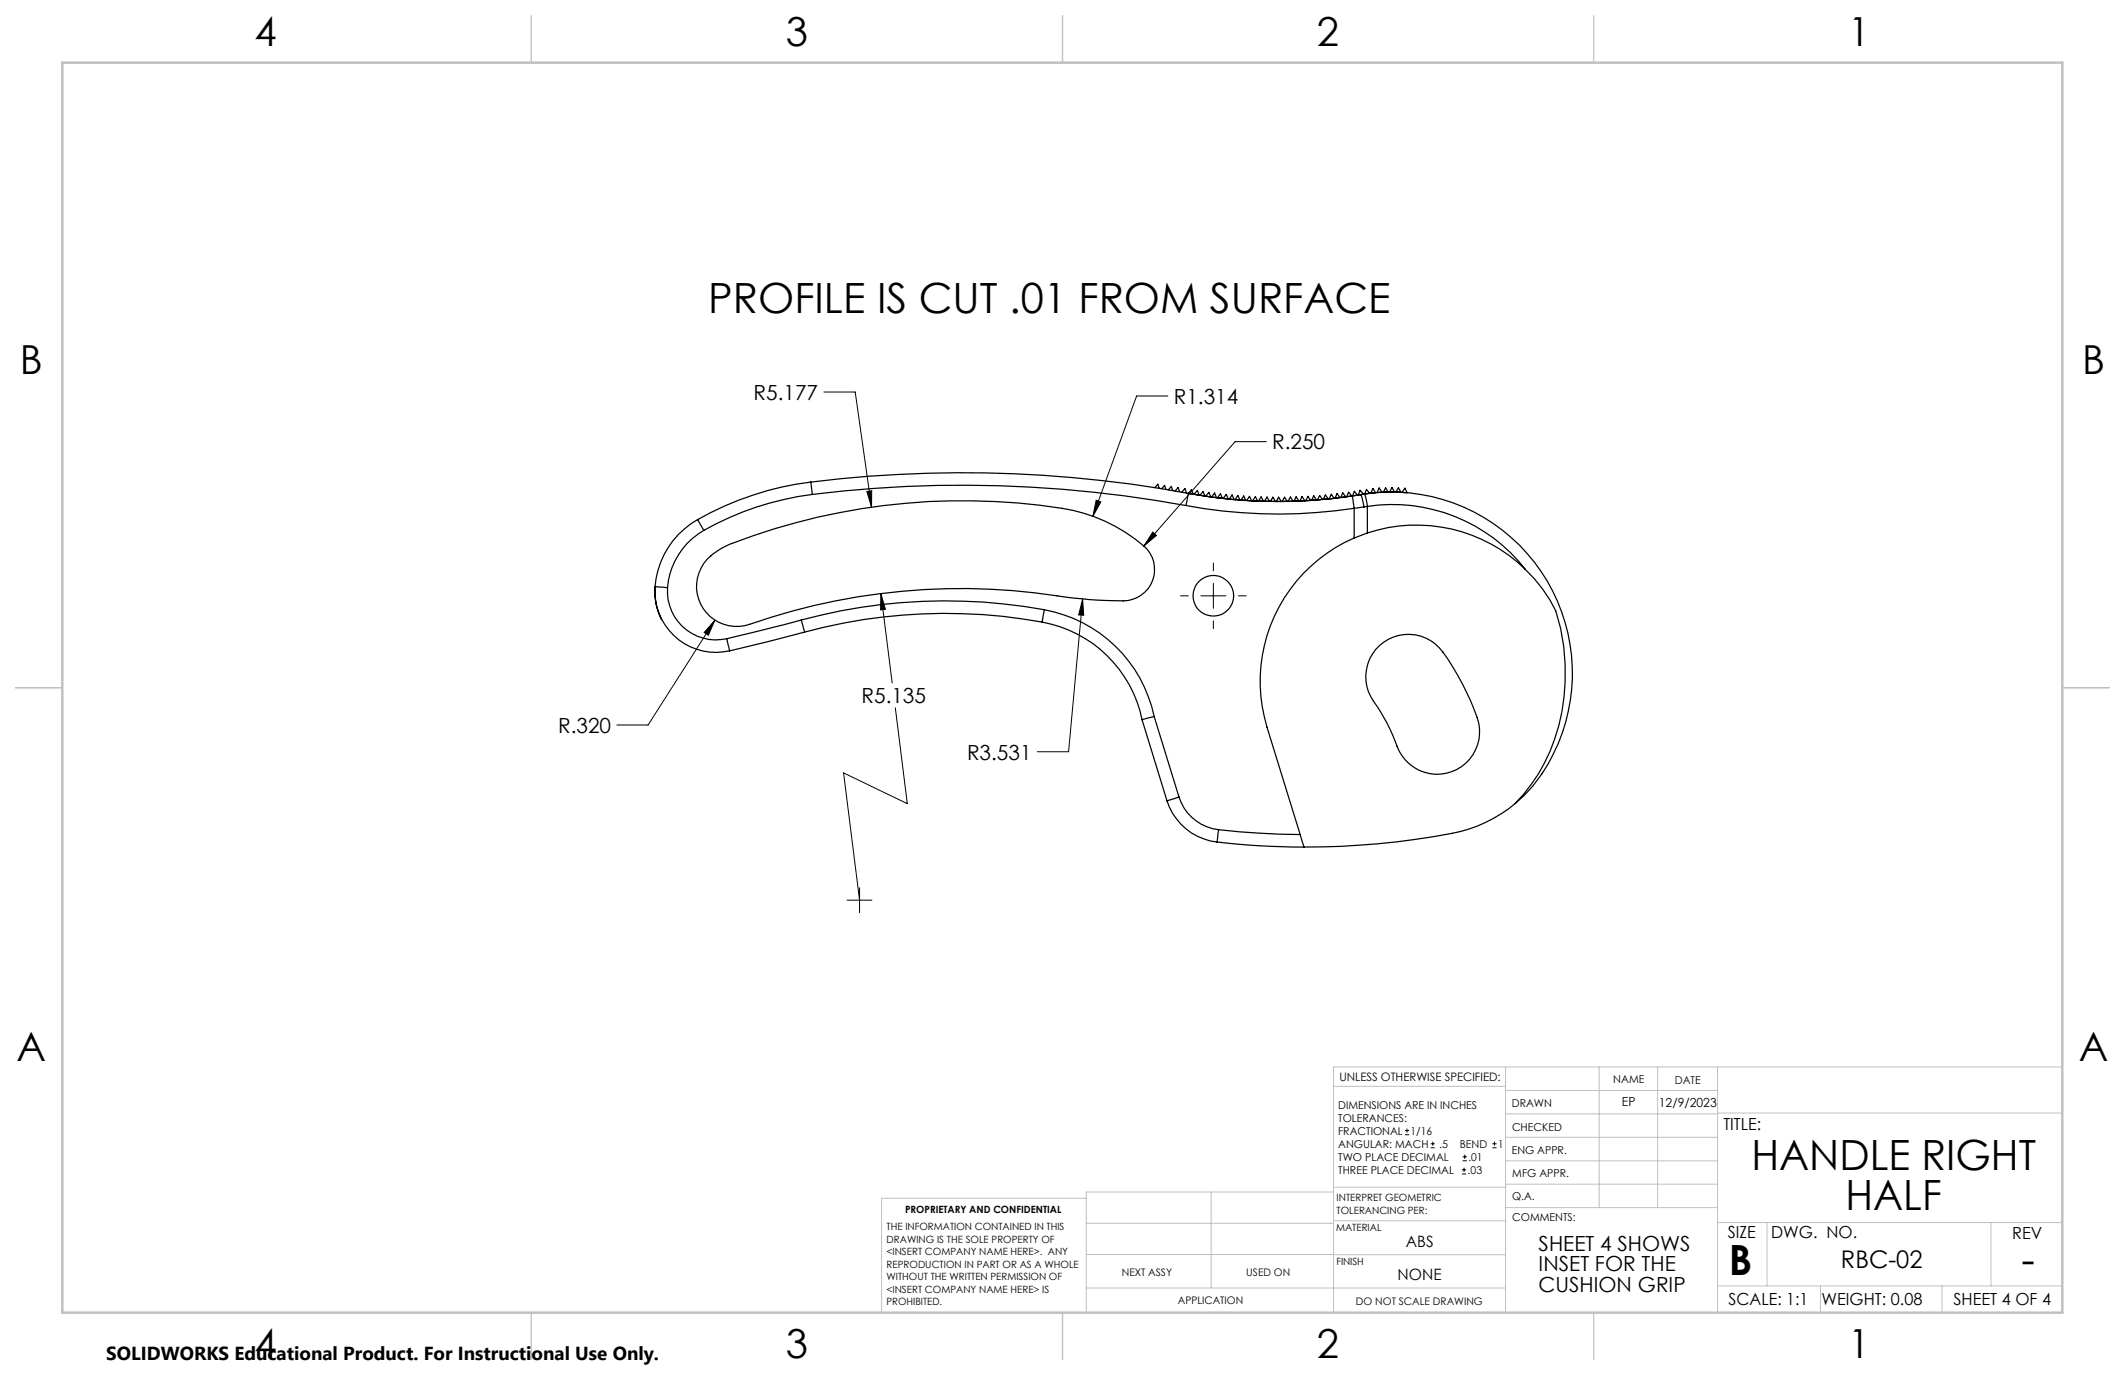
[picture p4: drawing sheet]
<svg xmlns="http://www.w3.org/2000/svg" width="432mm" height="279mm" viewBox="0 0 432 279" stroke-linecap="round" stroke-linejoin="round" font-family="sans-serif">
<g fill="none" stroke="#000" stroke-width=".25">
<path d="M164.7 98a62.7 62.7 0 0 0-23 7.6M164.7 98l.4 2.5M164.7 98a251.5 251.5 0 0 1 76.8 2.3M234.7 99.1l.6-.7 .2 .8M236 99.3l.6-.7 .3 .8M237.4 99.5l.6-.7 .3 .9M238.8 99.8l.6-.7 .3 .8M242.1 99.5l.4 .9-1-.1zM243.3 99.7l.4 .9-1.1-.2zM244.5 99.9l.3 .9-1-.2zM275.2 99.8l.6 .8-1 .2zM276.4 99.6l.6 .8-1 .2z"/>
<path d="M277.7 99.4l.6 .8-1 .2zM279 99.3l.5 .8-.9 .1zM280.2 99.2l.6 .8-1 .1zM281.6 99.1l.5 .9h-1zM282.9 99.1l.5 .9h-1zM284.2 99.1l.5 .9h-1.1zM285.5 99.2l.4 .9-1-.1zM133.1 119.2l2.5 .2M133.1 119.2a12.4 12.4 0 0 0 15.1 13.1M133.1 119.2a12.2 12.2 0 0 0 1.3 6.7M135.6 119.4a9.9 9.9 0 0 0 12.1 10.4M141.7 105.6a17.3 17.3 0 0 0-8.6 13.6"/>
<path d="M141.7 105.6l1.3 2.2M143 107.8a14.8 14.8 0 0 0-7.4 11.6M143.7 113.7a13.9 13.9 0 0 1 5.1-3.3 130.8 130.8 0 0 1 69.3-6.7 33 33 0 0 1 15 7.9 6.4 6.4 0 0 1 .9 6.8 6.4 6.4 0 0 1-5.8 3.7 105 105 0 0 1-17.9-1.6 132 132 0 0 0-59 6.6 8.1 8.1 0 0 1-8.7-3.9 8.1 8.1 0 0 1 1.1-9.5zM165.1 100.5a59.8 59.8 0 0 0-22.1 7.3M165.1 100.5a250.8 250.8 0 0 1 75.9 2.2M240.1 100l.7-.7 .3 .9M241 102.7a103 103 0 0 0 34.2 .6M241.5 100.3l-.5 2.4M241.5 100.3a102.7 102.7 0 0 0 33.3 .5M245.6 100l.4 1-1-.2zM246.8 100.2l.4 .9-1-.1zM248 100.3l.4 1-1-.2z"/>
<path d="M249.2 100.5l.4 .9-1-.1zM250.4 100.6l.4 .9-1-.1zM251.5 100.7l.5 .9-1-.1zM252.7 100.8l.5 .9-1-.1zM253.9 100.9l.5 .9-1.1-.1zM255.1 100.9l.5 .9h-1.1zM256.3 101l.5 .9-1.1-.1zM257.5 101l.5 .9h-1.1zM258.7 101l.5 .9h-1.1zM259.8 101l.5 .9h-1zM261 101l.5 .9h-1zM262.2 101l.5 .9h-1z"/>
<path d="M263.4 101l.5 .8h-1zM264.6 100.9l.5 .9h-1zM265.8 100.9l.5 .8h-1zM266.9 100.8l.6 .8-1 .1zM268.1 100.7l.6 .8-1 .1zM269.3 100.6l.6 .8-1 .1zM270.5 100.4l.6 .9-1 .1zM271.7 100.3l.6 .8-1 .1zM272.8 100.2l.7 .8-1 .1zM274 100l.7 .8-1.1 .1zM274.8 100.8l.4 2.5M275.2 109.3a31.8 31.8 0 0 0-17.7 38.5l6.7 21.8"/>
<path d="M275.2 103.3v6M276.5 100.5l.6 2.5M276.5 100.5l-1.7 .3M277.1 103l-1.9 .3M277.2 100.4a5.3 5.3 0 0 1 .6 2.5M277.2 100.4a36.8 36.8 0 0 1 37.4 18 36.8 36.8 0 0 1-3.2 41.4l-1.7 1.8-1.8 1.7M277.2 100.4l-.7 .1M277.8 102.9a34.2 34.2 0 0 1 32.2 12.8M277.8 108.3a31.6 31.6 0 0 1 32.2 7.4M277.8 102.9v5.4M277.8 108.3l-2.6 1M277.8 102.9l-.7 .1"/>
<path d="M310 115.7a29.3 29.3 0 0 1 6.1 8.4 40.1 40.1 0 0 1-5 35.3l-3.2 3.9M134.4 125.9h.1M134.4 125.8v.1M147.7 129.8l.5 2.5M162.8 126l.7 2.4M162.8 126l-15.1 3.8M163.5 128.4l-15.3 3.9M211.7 126.4a25.4 25.4 0 0 1 20.4 19.8M211.7 126.4a110 110 0 0 0-48.2 2M212.2 123.9a27.9 27.9 0 0 1 22.3 21.7M212.2 123.9l-.5 2.5M212.2 123.9a112.8 112.8 0 0 0-49.4 2.1"/>
<path d="M280.3 131.2a8.7 8.7 0 0 1 12.9 1.3 52.2 52.2 0 0 1 7.3 14.4 8.6 8.6 0 0 1-6.1 10.1 8.6 8.6 0 0 1-10.5-5.4 41.4 41.4 0 0 0-5.3-10 8.7 8.7 0 0 1 1.7-10.4zM232.1 146.2l5 16.5M234.5 145.6l-2.4 .6M234.5 145.6l5.1 16.4M237.1 162.7a12.1 12.1 0 0 0 10.2 8.4M239.6 162a9.6 9.6 0 0 0 8 6.6M239.6 162l-2.5 .7M247.3 171.1a147.9 147.9 0 0 0 17.7 1M247.6 168.6a161.7 161.7 0 0 0 16.6 1M247.6 168.6l-.3 2.5M264.2 169.6l.8 2.5M307.9 163.3a28.5 28.5 0 0 1-12.8 6 157.8 157.8 0 0 1-30.1 2.8"/>
<circle cx="246.6" cy="121.1" r="4.1"/>
</g>
<g fill="none" stroke="#000" stroke-width=".2">
<path d="M167.4 79.7h6.4l3.3 23.3M176.1 99.9l1-.2v3.3zM237.3 80.5h-6.3l-8.9 24.4M257.3 89.7h-6.3l-18.6 21.2M222.7 101.6l1 .4-1.6 2.9zM234.2 108.1l.8 .7-2.6 2.1zM246.6 114.4v1.6M246.6 118.5v5.1M145.3 126l-1.4 3.1-.8-.6zM145.3 126l-13.6 21.3h-6.4M179 120.6l.9 3.2-1 .1zM179 120.6l2.3 18.2"/>
<path d="M220 121.7l.2 3.3h-1zM220 121.7l-2.9 31.1h-6.3M239.9 121.1h1.6M244 121.1h5.1M246.6 126.2v1.5M251.6 121.1h1.6M181.9 143.8l2.5 19.5-13-6.2 3.3 25.8M172.1 182.9h5.1M174.7 180.4v5.1M285.5 230.6h.8M285.5 229.7h.8M285.9 229.3v.9"/>
<path d="M290.7 233.2h.8M290.7 232.4h.8M291.1 232v.8M297.1 238.5h.8M297.1 237.7h.8M297.2 235.9h.9M297.2 235.1h.9M297.5 237.3v.8M297.6 234.6v.9M303.2 233.2h.9M303.2 232.4h.9M303.7 232v.8"/>
</g>
<g fill="none" stroke="#c0c0c0" stroke-width=".2">
<path d="M305.9 216.8v49.9M324.9 216.8v28.6M336.8 216.8v28.6M349 216.8v49.9M419.1 216.8h-148.1v49.9M271 220.7h34.9M305.9 231.1h43.1M305.9 226.3h43.1M305.9 221.6h43.1M305.9 235.9h43.1M349 226.2h70.1M220.7 248.6h50.3"/>
<path d="M220.7 254.9h50.3M220.7 243.5h-41.6v23.2M246.1 242.2v19.5M271 255h34.9M271 248.1h35M271 242.2h-50.3v24.5M271 241.2h35M305.9 240.6h43.1M306 245.4h43M349 248.4h70.1M359.1 248.4v12.9M404.6 248.4v12.9"/>
<path d="M220.7 261.7h85.2M349 261.3h70.1M369.9 261.3v5.4M394.6 261.3v5.4"/>
</g>
<path d="M108 3.2v9.5M215.9 3.2v9.5M323.8 3.2v9.5M3.1 139.7h9.6M419.1 139.7h9.5M108 266.7v9.6M215.9 266.7v9.6M323.8 266.7v9.6" fill="none" stroke="#c0c0c0" stroke-width=".25"/>
<path d="M12.7 12.7h406.4v254h-406.4z" fill="none" stroke="#c0c0c0" stroke-width=".5"/>
<path d="M176.1 99.9l1 3.1v-3.3zM222.7 101.6l-.6 3.3 1.6-2.9zM234.2 108.1l-1.8 2.8 2.6-2.1zM220 121.7l-.8 3.3h1zM179 120.6l-.1 3.3 1-.1zM145.3 126l-2.2 2.5 .8 .6z" fill="#000"/>
<g font-size="8.5">
<text x="143.9" y="63.6">PROFILE IS CUT .01 FROM SURFACE</text>
<text x="355.9" y="237.7">HANDLE RIGHT</text>
<text x="375" y="245.8">HALF</text>
<text x="351.3" y="259">B</text>
<text x="410.8" y="258.9">-</text>
</g>
<g font-size="8.1">
<text x="51.7" y="9.3">4</text>
<text x="159.7" y="9.3">3</text>
<text x="267.6" y="9.3">2</text>
<text x="375.6" y="9.3">1</text>
<text x="4" y="76">B</text>
<text x="423.1" y="76">B</text>
<text x="3.3" y="215.7">A</text>
<text x="422.4" y="215.7">A</text>
<text x="51.7" y="276">4</text>
<text x="159.7" y="276">3</text>
<text x="267.6" y="276">2</text>
<text x="375.6" y="276">1</text>
</g>
<text font-size="4.9" x="374.1" y="257.6">RBC-02</text>
<g font-size="4.2">
<text x="153.1" y="81.3">R5.177</text>
<text x="238.5" y="82.1">R1.314</text>
<text x="258.5" y="91.3">R.250</text>
<text x="175.1" y="142.9">R5.135</text>
<text x="113.4" y="148.9">R.320</text>
<text x="196.5" y="154.3">R3.531</text>
<text x="312.7" y="254.2">SHEET 4 SHOWS</text>
<text x="312.7" y="258.4">INSET FOR THE</text>
<text x="312.7" y="262.5">CUSHION GRIP</text>
</g>
<text font-size="3.8" x="21.6" y="276.3">SOLIDWORKS Educational Product. For Instructional Use Only.</text>
<g font-size="3.4">
<text x="350.2" y="229.5">TITLE:</text>
<text x="351.1" y="251.6">SIZE</text>
<text x="359.9" y="251.6">DWG. NO.</text>
<text x="408.9" y="251.7">REV</text>
<text x="351.2" y="265.2">SCALE: 1:1</text>
<text x="370.1" y="265.3">WEIGHT: 0.08</text>
<text x="396.9" y="265.2">SHEET 4 OF 4</text>
</g>
<g font-size="3.2">
<text x="285.7" y="253.3">ABS</text>
<text x="284" y="260.1">NONE</text>
</g>
<g font-size="2.5">
<text x="329.6" y="224.8">EP</text>
<text x="337.1" y="224.9">12/9/2023</text>
</g>
<text font-size="2.4" x="272.2" y="219.7">UNLESS OTHERWISE SPECIFIED:</text>
<g font-size="2.2">
<text x="327.8" y="220.1">NAME</text>
<text x="340.3" y="220.2">DATE</text>
<text x="271.9" y="225.3">DIMENSIONS ARE IN INCHES</text>
<text x="271.9" y="227.9">TOLERANCES:</text>
<text x="307.2" y="224.9">DRAWN</text>
<text x="271.9" y="230.6">FRACTIONAL</text>
<text x="271.9" y="233.2">ANGULAR: MACH</text>
<text x="286.6" y="230.6">1/16</text>
<text x="292.5" y="233.2">.5</text>
<text x="296.6" y="233.2">BEND</text>
<text x="304.4" y="233.2">1</text>
<text x="307.3" y="229.8">CHECKED</text>
<text x="271.9" y="238.5">THREE PLACE DECIMAL</text>
<text x="271.9" y="235.9">TWO PLACE DECIMAL</text>
<text x="298.2" y="238.5">.03</text>
<text x="298.4" y="235.9">.01</text>
<text x="307.2" y="234.5">ENG APPR.</text>
<text x="307.3" y="239.2">MFG APPR.</text>
<text x="307.3" y="243.9">Q.A.</text>
<text x="307.3" y="248.1">COMMENTS:</text>
</g>
<g font-size="2.1">
<text x="227.9" y="259.2">NEXT ASSY</text>
<text x="253.3" y="259.2">USED ON</text>
<text x="239.3" y="265">APPLICATION</text>
<text x="275.5" y="265.1">DO NOT SCALE DRAWING</text>
</g>
<g font-size="2">
<text x="271.6" y="244.1">INTERPRET GEOMETRIC</text>
<text x="180.2" y="250">THE INFORMATION CONTAINED IN THIS</text>
<text x="183.9" y="246.4">PROPRIETARY AND CONFIDENTIAL</text>
<text x="271.5" y="250.2">MATERIAL</text>
<text x="271.6" y="246.6">TOLERANCING PER:</text>
<text x="180.2" y="252.5">DRAWING IS THE SOLE PROPERTY OF</text>
<text x="180.2" y="255.1">&lt;INSERT COMPANY NAME HERE&gt;. ANY</text>
<text x="180.2" y="257.6">REPRODUCTION IN PART OR AS A WHOLE</text>
<text x="271.5" y="257">FINISH</text>
<text x="180.2" y="260.1">WITHOUT THE WRITTEN PERMISSION OF</text>
<text x="180.2" y="262.6">&lt;INSERT COMPANY NAME HERE&gt; IS</text>
<text x="180.2" y="265.2">PROHIBITED.</text>
</g>
</svg>
